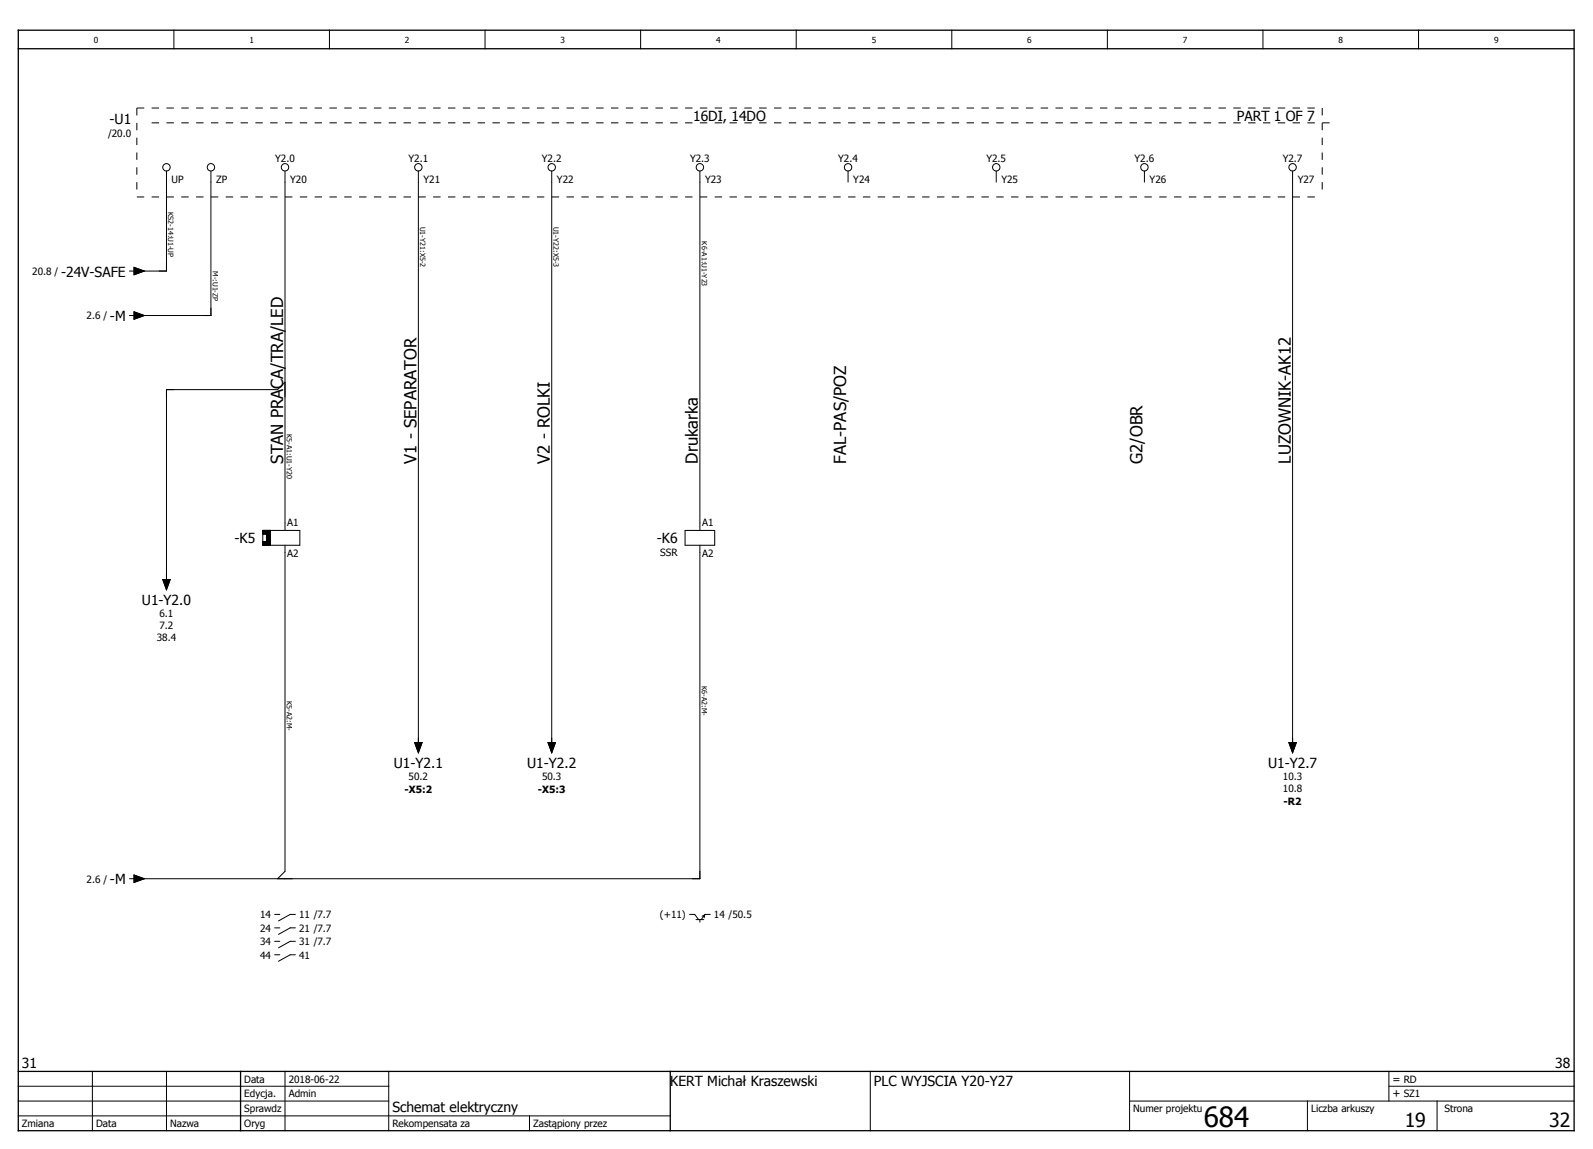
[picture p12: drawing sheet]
<svg xmlns="http://www.w3.org/2000/svg" width="430mm" height="310mm" viewBox="0 0 430 310" stroke-linecap="round" stroke-linejoin="round" font-family="sans-serif">
<g fill="none" stroke="#000" stroke-width=".27">
<path d="M46.9 8.2v5M88.9 8.2v5M130.9 8.2v5M172.9 8.2v5M214.9 8.2v5M256.9 8.2v5M298.9 8.2v5M340.9 8.2v5M382.9 8.2v5M44.9 46.2v27h-8M56.9 46.2v39h-20M76.9 46.2v97"/>
<path d="M112.9 46.2v155M148.9 46.2v155M188.9 46.2v97M228.9 46.2v3M268.9 46.2v3M308.9 46.2v3M348.9 46.2v155M34.9 73.2h1.3M36.2 72.2l2.7 1-2.7 1zM34.9 85.2h1.3M36.2 84.2l2.7 1-2.7 1zM76.9 103.2l-2 2h-30v52"/>
<path d="M43.9 156.4h2l-1 2.8zM70.9 143.2h10v4h-10zM70.9 144.2h1v2h-1M72.9 143.2v4M76.9 147.2v88l-2 2M184.9 143.2h8v4h-8zM188.9 147.2v90h-152M111.9 200.4h2l-1 2.8zM147.9 200.4h2l-1 2.8zM347.9 200.4h2l-1 2.8zM34.9 237.2h1.3M36.2 236.2l2.7 1-2.7 1z"/>
<path d="M74.1 246.8h1.4M74.1 250.4h1.4M74.1 254h1.4M74.1 257.7h1.4M79.7 246.8h-1.4l-3.1 1.7M79.7 250.4h-1.4l-3.1 1.8M79.7 254h-1.4l-3.1 1.8M79.7 257.7h-1.4l-3.1 1.7M186.1 246.8h1.4l1.1 1.4M187.9 248.2h2.1M188.9 248.2v.7M189.5 247.3l.7-.4-.1 .8"/>
<path d="M191.7 246.8h-1.4l-1 1.4M4.9 297.2h100M4.9 293.2h100M24.9 289.2v16M44.9 289.2v16M76.9 289.2v16M104.9 289.2v16M234.9 289.2v16M304.9 297.2h120M304.9 289.2v16M352.9 297.2v8M374.9 293.2h50"/>
<path d="M374.9 289.2v8M387.9 297.2v8M4.9 301.2h176M142.9 301.2v4"/>
<circle cx="44.9" cy="45.2" r="1"/>
<circle cx="56.9" cy="45.2" r="1"/>
<circle cx="76.9" cy="45.2" r="1"/>
<circle cx="112.9" cy="45.2" r="1"/>
<circle cx="148.9" cy="45.2" r="1"/>
<circle cx="188.9" cy="45.2" r="1"/>
<circle cx="228.9" cy="45.2" r="1"/>
<circle cx="268.9" cy="45.2" r="1"/>
<circle cx="308.9" cy="45.2" r="1"/>
<circle cx="348.9" cy="45.2" r="1"/>
</g>
<path d="M4.9 13.2h420M4.9 8.2h420v297h-420zM4.9 289.2h420M64.9 289.2v16M180.9 289.2v16" fill="none" stroke="#000" stroke-width=".35"/>
<path d="M36.9 29.2h320M36.9 29.2v24M40.9 33.2h320M356.9 29.2v24M36.9 53.2h320" fill="none" stroke="#000" stroke-width=".27" stroke-dasharray="2 2" stroke-linecap="butt"/>
<path d="M36.2 72.2l2.7 1-2.7 1zM36.2 84.2l2.7 1-2.7 1zM43.9 156.4h2l-1 2.8zM70.9 143.2h2v4h-2v-1h1v-2h-1zM111.9 200.4h2l-1 2.8zM147.9 200.4h2l-1 2.8zM347.9 200.4h2l-1 2.8zM36.2 236.2l2.7 1-2.7 1z" fill="#000" stroke="#000" stroke-width=".27"/>
<text font-size="7.5" x="324.9" y="304.2">684</text>
<g font-size="5.3">
<text x="379.2" y="304.2">19</text>
<text x="418.2" y="304.2">32</text>
</g>
<g font-size="4.5">
<text x="76.4" y="125.2" transform="rotate(-90 76.4 125.2)">STAN PRACA/TRA/LED</text>
<text x="112.4" y="125.2" transform="rotate(-90 112.4 125.2)">V1 - SEPARATOR</text>
<text x="148.4" y="125.2" transform="rotate(-90 148.4 125.2)">V2 - ROLKI</text>
<text x="188.4" y="125.2" transform="rotate(-90 188.4 125.2)">Drukarka</text>
<text x="228.4" y="125.2" transform="rotate(-90 228.4 125.2)">FAL-PAS/POZ</text>
<text x="308.4" y="125.2" transform="rotate(-90 308.4 125.2)">G2/OBR</text>
<text x="348.4" y="125.2" transform="rotate(-90 348.4 125.2)">LUZOWNIK-AK12</text>
</g>
<g font-size="3.7">
<text x="29.6" y="33.4">-U1</text>
<text x="187.1" y="32.6">16DI, 14DO</text>
<text x="333.9" y="32.6">PART 1 OF 7</text>
<text x="16.5" y="74.6">-24V-SAFE</text>
<text x="29.7" y="86.6">-M</text>
<text x="63.3" y="146.6">-K5</text>
<text x="177.3" y="146.6">-K6</text>
<text x="38.3" y="163.2">U1-Y2.0</text>
<text x="106.3" y="207.2">U1-Y2.1</text>
<text x="142.3" y="207.2">U1-Y2.2</text>
<text x="342.3" y="207.2">U1-Y2.7</text>
<text x="29.7" y="238.6">-M</text>
<text x="5.9" y="288.2">31</text>
<text x="180.9" y="293.2">KERT Michał Kraszewski</text>
<text x="235.9" y="293.2">PLC WYJSCIA Y20-Y27</text>
<text x="419.8" y="288.2">38</text>
<text x="105.9" y="300.2">Schemat elektryczny</text>
</g>
<g font-size="3">
<text x="375.9" y="292.2">= RD</text>
<text x="375.9" y="296.2">+ SZ1</text>
</g>
<g font-size="2.7">
<text x="29.2" y="36.9">/20.0</text>
<text x="74.3" y="43.6">Y2.0</text>
<text x="110.3" y="43.6">Y2.1</text>
<text x="146.3" y="43.6">Y2.2</text>
<text x="186.3" y="43.6">Y2.3</text>
<text x="226.3" y="43.6">Y2.4</text>
<text x="266.3" y="43.6">Y2.5</text>
<text x="306.3" y="43.6">Y2.6</text>
<text x="346.3" y="43.6">Y2.7</text>
<text x="46.3" y="49.3">UP</text>
<text x="58.3" y="49.3">ZP</text>
<text x="78.3" y="49.3">Y20</text>
<text x="114.3" y="49.3">Y21</text>
<text x="150.3" y="49.3">Y22</text>
<text x="190.3" y="49.3">Y23</text>
<text x="230.3" y="49.3">Y24</text>
<text x="270.3" y="49.3">Y25</text>
<text x="310.3" y="49.3">Y26</text>
<text x="350.3" y="49.3">Y27</text>
<text x="8.7" y="74.2">20.8 /</text>
<text x="23.4" y="86.2">2.6 /</text>
<text x="77.5" y="142">A1</text>
<text x="189.5" y="142">A1</text>
<text x="77.5" y="150.4">A2</text>
<text x="178.3" y="150.1">SSR</text>
<text x="189.5" y="150.4">A2</text>
<text x="43.1" y="166.6">6.1</text>
<text x="42.3" y="173.1">38.4</text>
<text x="43.1" y="169.9">7.2</text>
<text x="109.2" y="213.9">-X5:2</text>
<text x="110.3" y="210.6">50.2</text>
<text x="145.2" y="213.9">-X5:3</text>
<text x="146.3" y="210.6">50.3</text>
<text x="346.3" y="210.6">10.3</text>
<text x="346.3" y="213.9">10.8</text>
<text x="346.5" y="217.1">-R2</text>
<text x="23.4" y="238.2">2.6 /</text>
<text x="70.2" y="247.9">14</text>
<text x="70.2" y="251.5">24</text>
<text x="80.7" y="247.9">11 /7.7</text>
<text x="80.7" y="251.5">21 /7.7</text>
<text x="178.2" y="247.9">(+11)</text>
<text x="192.7" y="247.9">14 /50.5</text>
<text x="70.2" y="255.1">34</text>
<text x="80.7" y="255.1">31 /7.7</text>
<text x="70.2" y="258.7">44</text>
<text x="80.7" y="258.7">41</text>
<text x="65.9" y="292.2">Data</text>
<text x="77.9" y="292.2">2018-06-22</text>
<text x="65.9" y="296.2">Edycja.</text>
<text x="77.9" y="296.2">Admin</text>
<text x="5.9" y="304.2">Zmiana</text>
<text x="25.9" y="304.2">Data</text>
<text x="45.9" y="304.2">Nazwa</text>
<text x="65.9" y="304.2">Oryg</text>
<text x="65.9" y="300.2">Sprawdz</text>
<text x="105.9" y="304.2">Rekompensata za</text>
<text x="143.9" y="304.2">Zastąpiony przez</text>
<text x="305.9" y="300.2">Numer projektu</text>
<text x="353.9" y="300.2">Liczba arkuszy</text>
<text x="389.9" y="300.2">Strona</text>
</g>
<g font-size="2.3">
<text x="25.3" y="11.7">0</text>
<text x="67.3" y="11.7">1</text>
<text x="109.3" y="11.7">2</text>
<text x="151.3" y="11.7">3</text>
<text x="193.3" y="11.7">4</text>
<text x="235.3" y="11.7">5</text>
<text x="277.3" y="11.7">6</text>
<text x="319.3" y="11.7">7</text>
<text x="361.3" y="11.7">8</text>
<text x="403.3" y="11.7">9</text>
</g>
<g font-size="2">
<text x="45.4" y="57.2" transform="rotate(90 45.4 57.2)">KS2-14:U1-UP</text>
<text x="113.4" y="61.2" transform="rotate(90 113.4 61.2)">U1-Y21:X5-2</text>
<text x="149.4" y="61.2" transform="rotate(90 149.4 61.2)">U1-Y22:X5-3</text>
<text x="189.4" y="65.2" transform="rotate(90 189.4 65.2)">K6-A1:U1-Y23</text>
<text x="57.4" y="73.2" transform="rotate(90 57.4 73.2)">M-:U1-ZP</text>
<text x="77.4" y="117.2" transform="rotate(90 77.4 117.2)">K5-A1:U1-Y20</text>
<text x="189.4" y="185.2" transform="rotate(90 189.4 185.2)">K6-A2:M-</text>
<text x="77.4" y="189.2" transform="rotate(90 77.4 189.2)">K5-A2:M-</text>
</g>
</svg>
